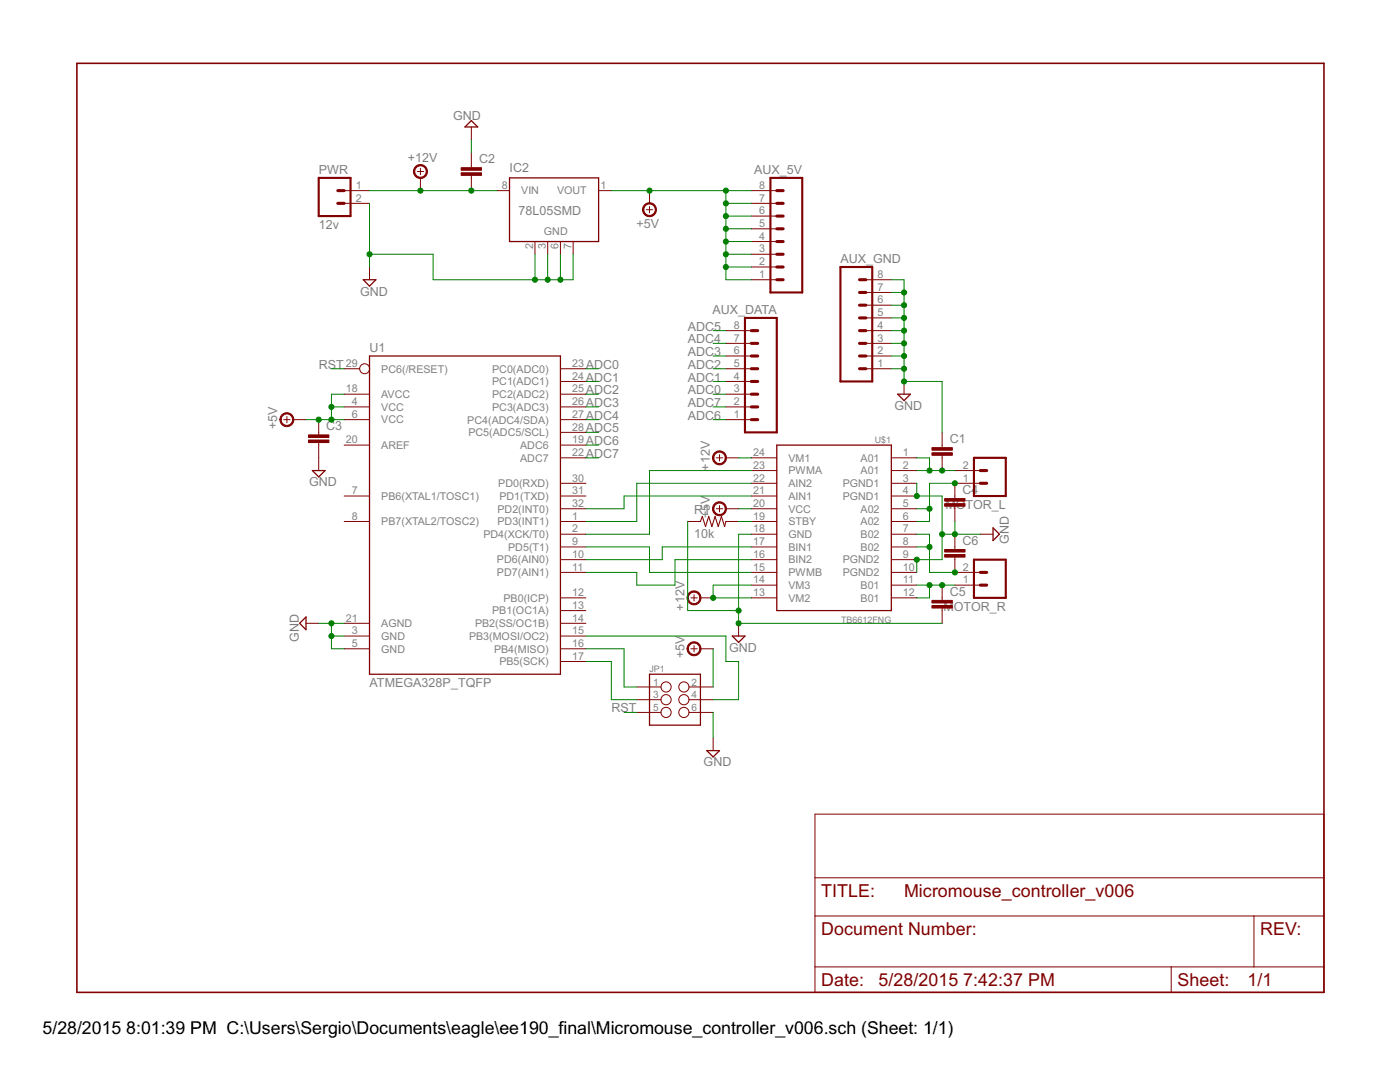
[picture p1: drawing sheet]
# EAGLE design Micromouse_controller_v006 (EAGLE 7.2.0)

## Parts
AUX_5V  M08SMD-STRAIGHT-ALT-FEMALE  [1X08_SMD_ALT]
AUX_DATA  M08SMD-STRAIGHT-ALT-FEMALE  [1X08_SMD_ALT]
AUX_GND  M08SMD-STRAIGHT-ALT-FEMALE  [1X08_SMD_ALT]
C1  CAPSMD  [GRM43D]
C2  CAPSMD  [GRM43D]
C3  CAPSMD  [GRM43D]
C4  CAPSMD  [GRM43D]
C5  CAPSMD  [GRM43D]
C6  CAPSMD  [GRM43D]
IC2  78L05SMD  [SO08]
JP1  M03X2FEMALE_SMD  [2X3_SMD]
MOTOR_L  M02-JST-2MM-SMT  [JST-2-SMD]
MOTOR_R  M02-JST-2MM-SMT  [JST-2-SMD]
PWR  12v  M02-JST-2MM-SMT  [JST-2-SMD]
R1  10k  R-US_R0603  [R0603]
U1  ATMEGA328P_TQFP  [TQFP32-08]
U$1  TB6612FNG  [SSOP24]

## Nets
+5V: AUX_5V.1 AUX_5V.2 AUX_5V.3 AUX_5V.4 AUX_5V.5 AUX_5V.6 AUX_5V.7 AUX_5V.8 C3.A IC2.1(VOUT) JP1.2 U1.4(VCC) U1.6(VCC) U1.18(AVCC) U$1.20(VCC)
+12V: C2.C IC2.8(VIN) PWR.1 U$1.13(VM2) U$1.14(VM3) U$1.24(VM1)
ADC0: AUX_DATA.3 U1.23(PC0(ADC0))
ADC1: AUX_DATA.4 U1.24(PC1(ADC1))
ADC2: AUX_DATA.5 U1.25(PC2(ADC2))
ADC3: AUX_DATA.6 U1.26(PC3(ADC3))
ADC4: AUX_DATA.7 U1.27(PC4(ADC4/SDA))
ADC5: AUX_DATA.8 U1.28(PC5(ADC5/SCL))
ADC6: AUX_DATA.1 U1.19(ADC6)
ADC7: AUX_DATA.2 U1.22(ADC7)
AIN1_DRIVER: U1.32(PD2(INT0)) U$1.21(AIN1)
AIN2_DRIVER: U1.1(PD3(INT1)) U$1.22(AIN2)
BIN1_DRIVER: U1.10(PD6(AIN0)) U$1.17(BIN1)
BIN2_DRIVER: U1.11(PD7(AIN1)) U$1.16(BIN2)
GND: AUX_GND.1 AUX_GND.2 AUX_GND.3 AUX_GND.4 AUX_GND.5 AUX_GND.6 AUX_GND.7 AUX_GND.8 C1.A C2.A C3.C C4.C C5.C C6.A IC2.2(GND) IC2.3(GND) IC2.6(GND) IC2.7(GND) JP1.6 PWR.2 R1.1 U1.3(GND) U1.5(GND) U1.21(AGND) U$1.3(PGND1) U$1.4(PGND1) U$1.9(PGND2) U$1.10(PGND2) U$1.18(GND)
N$11: C1.C MOTOR_L.2 U$1.1(A01) U$1.2(A01)
N$12: C4.A MOTOR_L.1 U$1.5(A02) U$1.6(A02)
N$13: C5.A MOTOR_R.1 U$1.11(B01) U$1.12(B01)
N$14: C6.C MOTOR_R.2 U$1.7(B02) U$1.8(B02)
N$17: JP1.1 U1.16(PB4(MISO))
N$18: JP1.3 U1.17(PB5(SCK))
N$22: JP1.4 U1.15(PB3(MOSI/OC2))
PWMA_DRIVER: U1.2(PD4(XCK/T0)) U$1.23(PWMA)
PWMB_DRIVER: U1.9(PD5(T1)) U$1.15(PWMB)
RST: JP1.5 U1.29(PC6(/RESET))
STBY: R1.2 U$1.19(STBY)
Unconnected: IC2.4(NC) IC2.5(NC) U1.7(PB6(XTAL1/TOSC1)) U1.8(PB7(XTAL2/TOSC2)) U1.12(PB0(ICP)) U1.13(PB1(OC1A)) U1.14(PB2(SS/OC1B)) U1.20(AREF) U1.30(PD0(RXD)) U1.31(PD1(TXD))

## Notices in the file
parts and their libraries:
SparkFun-PowerIC: Licensing: Creative Commons ShareAlike 4.0 International - https://creativecommons.org/licenses/by-sa/4.0
